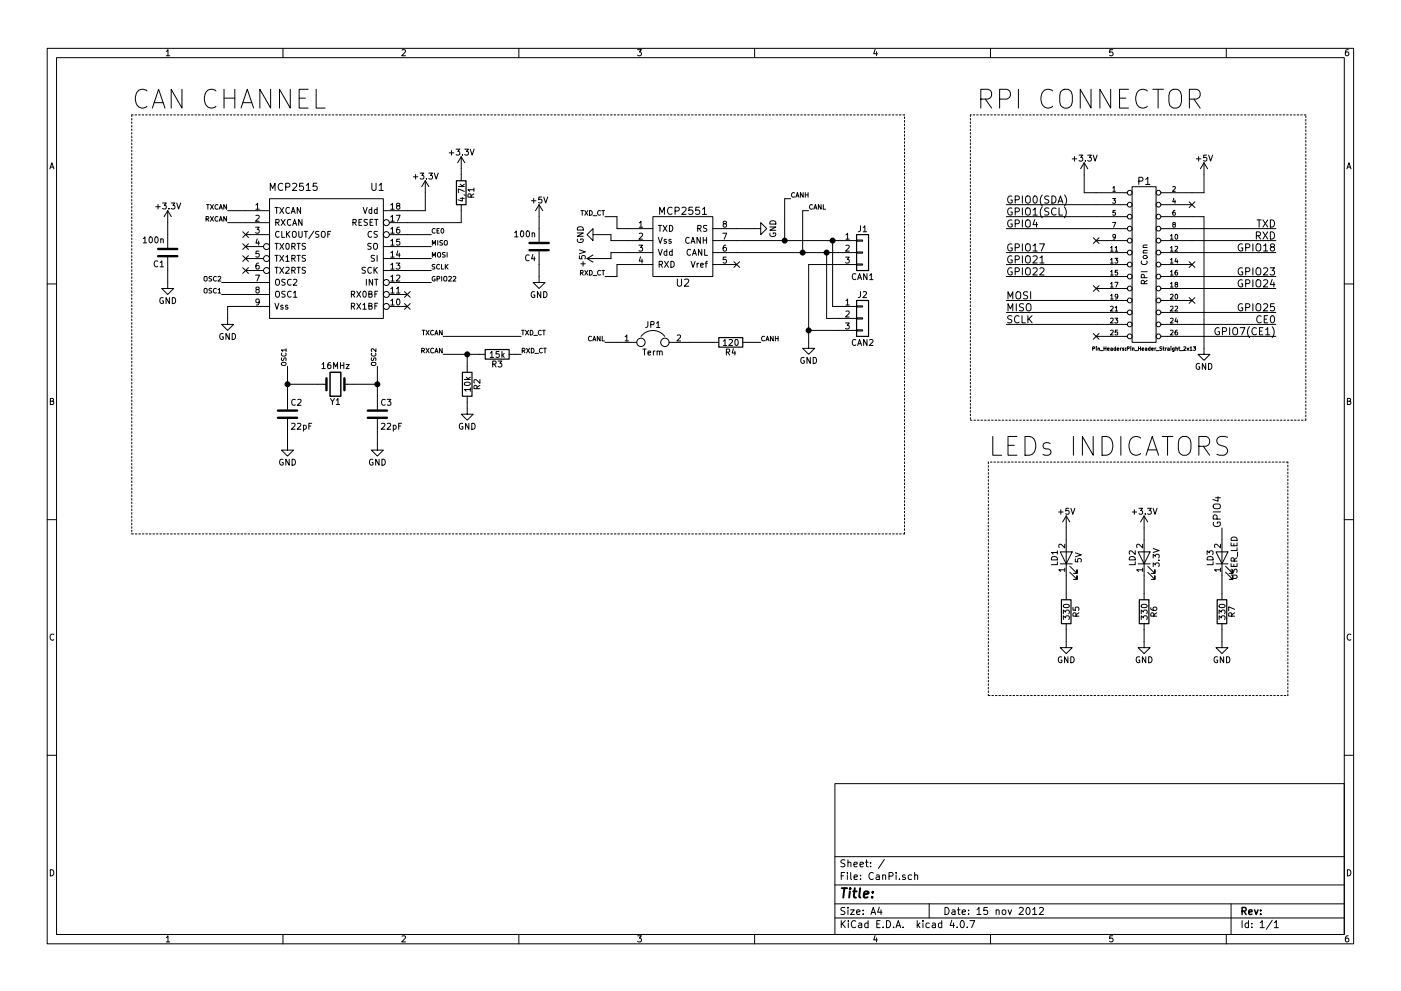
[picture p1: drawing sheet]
EESchema Schematic File Version 4
EELAYER 30 0
EELAYER END
$Descr A4 11693 8268
encoding utf-8
Sheet 1 1
Title ""
Date "15 nov 2012"
Rev ""
Comp ""
Comment1 ""
Comment2 ""
Comment3 ""
Comment4 ""
$EndDescr
$Comp
L CanPi-rescue:CONN_13X2-CanPi-rescue P1
U 1 1
P 9550 2200
F 0 "P1" H 9550 2900 60  0000 C CNN
F 1 "RPI Conn" V 9550 2200 50  0000 C CNN
F 2 "Pin_Headers:Pin_Header_Straight_2x13" H 9550 1500 30  0000 C CNN
F 3 "" H 9550 2200 60  0001 C CNN
	1    9550 2200
	1    0    0    -1  
$EndComp
$Comp
L power:+3.3V #PWR01
U 1 1
P 9050 1450
F 0 "#PWR01" H 9050 1300 50  0001 C CNN
F 1 "+3.3V" H 9050 1590 50  0000 C CNN
F 2 "" H 9050 1450 50  0000 C CNN
F 3 "" H 9050 1450 50  0000 C CNN
	1    9050 1450
	1    0    0    -1  
$EndComp
$Comp
L power:+5V #PWR02
U 1 1
P 10050 1450
F 0 "#PWR02" H 10050 1300 50  0001 C CNN
F 1 "+5V" H 10050 1590 50  0000 C CNN
F 2 "" H 10050 1450 50  0000 C CNN
F 3 "" H 10050 1450 50  0000 C CNN
	1    10050 1450
	1    0    0    -1  
$EndComp
NoConn ~ 9950 1700
Text Label 8400 1700 0    60   ~ 0
GPIO0(SDA)
Text Label 8400 1800 0    60   ~ 0
GPIO1(SCL)
Text Label 8400 1900 0    60   ~ 0
GPIO4
NoConn ~ 9150 2000
Text Label 8400 2100 0    60   ~ 0
GPIO17
Text Label 8400 2200 0    60   ~ 0
GPIO21
Text Label 8400 2300 0    60   ~ 0
GPIO22
NoConn ~ 9150 2400
Text Label 8400 2500 0    60   ~ 0
MOSI
Text Label 8400 2600 0    60   ~ 0
MISO
Text Label 8400 2700 0    60   ~ 0
SCLK
NoConn ~ 9150 2800
$Comp
L power:GND #PWR03
U 1 1
P 10050 2900
F 0 "#PWR03" H 10050 2650 50  0001 C CNN
F 1 "GND" H 10050 2750 50  0000 C CNN
F 2 "" H 10050 2900 50  0000 C CNN
F 3 "" H 10050 2900 50  0000 C CNN
	1    10050 2900
	1    0    0    -1  
$EndComp
Text Label 10650 1900 2    60   ~ 0
TXD
Text Label 10650 2000 2    60   ~ 0
RXD
Text Label 10650 2100 2    60   ~ 0
GPIO18
NoConn ~ 9950 2200
Text Label 10650 2300 2    60   ~ 0
GPIO23
Text Label 10650 2400 2    60   ~ 0
GPIO24
NoConn ~ 9950 2500
Text Label 10650 2600 2    60   ~ 0
GPIO25
Text Label 10650 2700 2    60   ~ 0
CE0
Text Label 10650 2800 2    60   ~ 0
GPIO7(CE1)
Text Notes 8150 900  0    157  ~ 0
RPI CONNECTOR
$Comp
L CanPi-rescue:MCP2515-CanPi-rescue U1
U 1 1
P 2750 2150
F 0 "U1" H 3150 2750 60  0000 C CNN
F 1 "MCP2515" H 2450 2750 60  0000 C CNN
F 2 "w_smd_dil:soic-18" H 2500 2950 60  0001 C CNN
F 3 "" H 2500 2950 60  0001 C CNN
	1    2750 2150
	1    0    0    -1  
$EndComp
$Comp
L device:C C2
U 1 1
P 2400 3450
F 0 "C2" H 2425 3550 50  0000 L CNN
F 1 "22pF" H 2425 3350 50  0000 L CNN
F 2 "w_smd_cap:c_0805" H 2438 3300 50  0001 C CNN
F 3 "" H 2400 3450 50  0001 C CNN
	1    2400 3450
	1    0    0    -1  
$EndComp
$Comp
L device:C C3
U 1 1
P 3150 3450
F 0 "C3" H 3175 3550 50  0000 L CNN
F 1 "22pF" H 3175 3350 50  0000 L CNN
F 2 "w_smd_cap:c_0805" H 3188 3300 50  0001 C CNN
F 3 "" H 3150 3450 50  0001 C CNN
	1    3150 3450
	1    0    0    -1  
$EndComp
$Comp
L device:Crystal Y1
U 1 1
P 2800 3200
F 0 "Y1" H 2800 3350 50  0000 C CNN
F 1 "16MHz" H 2800 3050 50  0000 C CNN
F 2 "w_crystal:crystal_hc-49%2fsmd" H 2800 3200 50  0001 C CNN
F 3 "" H 2800 3200 50  0001 C CNN
	1    2800 3200
	-1   0    0    1   
$EndComp
Text Label 1850 2350 2    39   ~ 0
OSC2
Text Label 1850 2450 2    39   ~ 0
OSC1
$Comp
L power:GND #PWR04
U 1 1
P 1900 2650
F 0 "#PWR04" H 1900 2400 50  0001 C CNN
F 1 "GND" H 1900 2500 50  0000 C CNN
F 2 "" H 1900 2650 50  0001 C CNN
F 3 "" H 1900 2650 50  0001 C CNN
	1    1900 2650
	1    0    0    -1  
$EndComp
$Comp
L power:GND #PWR05
U 1 1
P 2400 3700
F 0 "#PWR05" H 2400 3450 50  0001 C CNN
F 1 "GND" H 2400 3550 50  0000 C CNN
F 2 "" H 2400 3700 50  0001 C CNN
F 3 "" H 2400 3700 50  0001 C CNN
	1    2400 3700
	1    0    0    -1  
$EndComp
$Comp
L power:GND #PWR06
U 1 1
P 3150 3700
F 0 "#PWR06" H 3150 3450 50  0001 C CNN
F 1 "GND" H 3150 3550 50  0000 C CNN
F 2 "" H 3150 3700 50  0001 C CNN
F 3 "" H 3150 3700 50  0001 C CNN
	1    3150 3700
	1    0    0    -1  
$EndComp
NoConn ~ 2050 2050
NoConn ~ 2050 2150
NoConn ~ 2050 2250
Text Label 1900 1750 2    39   ~ 0
TXCAN
Text Label 1900 1850 2    39   ~ 0
RXCAN
Text Label 3600 1950 0    39   ~ 0
CE0
Text Label 3600 2050 0    39   ~ 0
MISO
Text Label 3600 2150 0    39   ~ 0
MOSI
Text Label 3600 2250 0    39   ~ 0
SCLK
Text Label 3600 2350 0    39   ~ 0
GPIO22
NoConn ~ 3400 2450
NoConn ~ 3400 2550
NoConn ~ 2050 1950
$Comp
L device:C C1
U 1 1
P 1400 2100
F 0 "C1" H 1425 2200 50  0000 L CNN
F 1 "100n" H 1425 2000 50  0000 L CNN
F 2 "w_smd_cap:c_0805" H 1438 1950 50  0001 C CNN
F 3 "" H 1400 2100 50  0001 C CNN
	1    1400 2100
	-1   0    0    1   
$EndComp
$Comp
L power:GND #PWR07
U 1 1
P 1400 2350
F 0 "#PWR07" H 1400 2100 50  0001 C CNN
F 1 "GND" H 1400 2200 50  0000 C CNN
F 2 "" H 1400 2350 50  0001 C CNN
F 3 "" H 1400 2350 50  0001 C CNN
	1    1400 2350
	1    0    0    -1  
$EndComp
Text Label 3150 3050 1    39   ~ 0
OSC2
Text Label 2400 3050 1    39   ~ 0
OSC1
$Comp
L CanPi-rescue:MCP2551-CanPi-rescue U2
U 1 1
P 5700 2050
F 0 "U2" H 5700 1750 60  0000 C CNN
F 1 "MCP2551" H 5700 2350 60  0000 C CNN
F 2 "w_smd_dil:so-8" H 5200 2550 60  0001 C CNN
F 3 "" H 5200 2550 60  0001 C CNN
	1    5700 2050
	1    0    0    -1  
$EndComp
Text Label 5050 1800 2    39   ~ 0
TXD_CT
Text Label 5050 2300 2    39   ~ 0
RXD_CT
$Comp
L power:GND #PWR08
U 1 1
P 5000 1950
F 0 "#PWR08" H 5000 1700 50  0001 C CNN
F 1 "GND" H 5000 1800 50  0000 C CNN
F 2 "" H 5000 1950 50  0001 C CNN
F 3 "" H 5000 1950 50  0001 C CNN
	1    5000 1950
	0    1    1    0   
$EndComp
$Comp
L power:+5V #PWR09
U 1 1
P 5000 2150
F 0 "#PWR09" H 5000 2000 50  0001 C CNN
F 1 "+5V" H 5000 2290 50  0000 C CNN
F 2 "" H 5000 2150 50  0001 C CNN
F 3 "" H 5000 2150 50  0001 C CNN
	1    5000 2150
	0    -1   -1   0   
$EndComp
NoConn ~ 6150 2200
$Comp
L device:C C4
U 1 1
P 4500 2050
F 0 "C4" H 4525 2150 50  0000 L CNN
F 1 "100n" H 4525 1950 50  0000 L CNN
F 2 "w_smd_cap:c_0805" H 4538 1900 50  0001 C CNN
F 3 "" H 4500 2050 50  0001 C CNN
	1    4500 2050
	-1   0    0    1   
$EndComp
$Comp
L power:+5V #PWR010
U 1 1
P 4500 1800
F 0 "#PWR010" H 4500 1650 50  0001 C CNN
F 1 "+5V" H 4500 1940 50  0000 C CNN
F 2 "" H 4500 1800 50  0001 C CNN
F 3 "" H 4500 1800 50  0001 C CNN
	1    4500 1800
	1    0    0    -1  
$EndComp
$Comp
L power:GND #PWR011
U 1 1
P 4500 2300
F 0 "#PWR011" H 4500 2050 50  0001 C CNN
F 1 "GND" H 4500 2150 50  0000 C CNN
F 2 "" H 4500 2300 50  0001 C CNN
F 3 "" H 4500 2300 50  0001 C CNN
	1    4500 2300
	1    0    0    -1  
$EndComp
$Comp
L CanPi-rescue:Conn_01x03-CanPi-rescue J1
U 1 1
P 7200 2100
F 0 "J1" H 7200 2300 50  0000 C CNN
F 1 "CAN1" H 7200 1900 50  0000 C CNN
F 2 "w_conn_mkds:mkds_1,5-3" H 7200 2100 50  0001 C CNN
F 3 "" H 7200 2100 50  0001 C CNN
	1    7200 2100
	1    0    0    -1  
$EndComp
$Comp
L power:GND #PWR012
U 1 1
P 6750 2850
F 0 "#PWR012" H 6750 2600 50  0001 C CNN
F 1 "GND" H 6750 2700 50  0000 C CNN
F 2 "" H 6750 2850 50  0001 C CNN
F 3 "" H 6750 2850 50  0001 C CNN
	1    6750 2850
	1    0    0    -1  
$EndComp
$Comp
L device:Jumper JP1
U 1 1
P 5450 2850
F 0 "JP1" H 5450 3000 50  0000 C CNN
F 1 "Term" H 5450 2770 50  0000 C CNN
F 2 "w_pin_strip:pin_strip_2" H 5450 2850 50  0001 C CNN
F 3 "" H 5450 2850 50  0001 C CNN
	1    5450 2850
	1    0    0    -1  
$EndComp
Text Label 6600 1650 0    39   ~ 0
CANH
Text Label 6750 1750 0    39   ~ 0
CANL
Text Label 6350 2850 0    39   ~ 0
CANH
Text Label 5050 2850 2    39   ~ 0
CANL
$Comp
L device:R R4
U 1 1
P 6100 2850
F 0 "R4" V 6180 2850 50  0000 C CNN
F 1 "120" V 6100 2850 50  0000 C CNN
F 2 "w_smd_resistors:r_0805" V 6030 2850 50  0001 C CNN
F 3 "" H 6100 2850 50  0001 C CNN
	1    6100 2850
	0    1    1    0   
$EndComp
$Comp
L power:+3.3V #PWR013
U 1 1
P 3550 1600
F 0 "#PWR013" H 3550 1450 50  0001 C CNN
F 1 "+3.3V" H 3550 1740 50  0000 C CNN
F 2 "" H 3550 1600 50  0000 C CNN
F 3 "" H 3550 1600 50  0000 C CNN
	1    3550 1600
	1    0    0    -1  
$EndComp
$Comp
L power:+3.3V #PWR014
U 1 1
P 1400 1850
F 0 "#PWR014" H 1400 1700 50  0001 C CNN
F 1 "+3.3V" H 1400 1990 50  0000 C CNN
F 2 "" H 1400 1850 50  0000 C CNN
F 3 "" H 1400 1850 50  0000 C CNN
	1    1400 1850
	1    0    0    -1  
$EndComp
Text Label 3700 2800 2    39   ~ 0
TXCAN
Text Label 3700 2950 2    39   ~ 0
RXCAN
Text Label 4350 2800 0    39   ~ 0
TXD_CT
Text Label 4350 2950 0    39   ~ 0
RXD_CT
$Comp
L device:R R3
U 1 1
P 4150 2950
F 0 "R3" V 4230 2950 50  0000 C CNN
F 1 "15k" V 4150 2950 50  0000 C CNN
F 2 "w_smd_resistors:r_0805" V 4080 2950 50  0001 C CNN
F 3 "" H 4150 2950 50  0001 C CNN
	1    4150 2950
	0    1    1    0   
$EndComp
$Comp
L device:R R2
U 1 1
P 3900 3200
F 0 "R2" V 3980 3200 50  0000 C CNN
F 1 "10k" V 3900 3200 50  0000 C CNN
F 2 "w_smd_resistors:r_0805" V 3830 3200 50  0001 C CNN
F 3 "" H 3900 3200 50  0001 C CNN
	1    3900 3200
	1    0    0    -1  
$EndComp
$Comp
L power:GND #PWR015
U 1 1
P 3900 3400
F 0 "#PWR015" H 3900 3150 50  0001 C CNN
F 1 "GND" H 3900 3250 50  0000 C CNN
F 2 "" H 3900 3400 50  0001 C CNN
F 3 "" H 3900 3400 50  0001 C CNN
	1    3900 3400
	1    0    0    -1  
$EndComp
Wire Wire Line
	9050 1450 9050 1600
Wire Wire Line
	9050 1600 9150 1600
Wire Wire Line
	10050 1450 10050 1600
Wire Wire Line
	10050 1600 9950 1600
Wire Wire Line
	9150 1700 8400 1700
Wire Wire Line
	9150 1800 8400 1800
Wire Wire Line
	9150 1900 8400 1900
Wire Wire Line
	9150 2100 8400 2100
Wire Wire Line
	9150 2200 8400 2200
Wire Wire Line
	9150 2300 8400 2300
Wire Wire Line
	9150 2500 8400 2500
Wire Wire Line
	9150 2600 8400 2600
Wire Wire Line
	9150 2700 8400 2700
Wire Wire Line
	10050 2900 10050 1800
Wire Wire Line
	10050 1800 9950 1800
Wire Wire Line
	9950 1900 10650 1900
Wire Wire Line
	9950 2000 10650 2000
Wire Wire Line
	9950 2100 10650 2100
Wire Wire Line
	9950 2300 10650 2300
Wire Wire Line
	9950 2400 10650 2400
Wire Wire Line
	9950 2600 10650 2600
Wire Wire Line
	9950 2700 10650 2700
Wire Wire Line
	9950 2800 10650 2800
Wire Notes Line
	8100 950  8100 3500
Wire Notes Line
	8100 3500 10900 3500
Wire Notes Line
	10900 3500 10900 950 
Wire Notes Line
	10900 950  8100 950 
Wire Wire Line
	2050 2350 1850 2350
Wire Wire Line
	2050 2450 1850 2450
Wire Wire Line
	2050 1750 1900 1750
Wire Wire Line
	2050 1850 1900 1850
Wire Wire Line
	3400 1950 3600 1950
Wire Wire Line
	3400 2050 3600 2050
Wire Wire Line
	3400 2150 3600 2150
Wire Wire Line
	3400 2250 3600 2250
Wire Wire Line
	3400 2350 3600 2350
Wire Wire Line
	2050 2550 1900 2550
Wire Wire Line
	1900 2550 1900 2650
Wire Wire Line
	3400 1750 3550 1750
Wire Wire Line
	3550 1750 3550 1600
Wire Wire Line
	1400 1850 1400 1950
Wire Wire Line
	1400 2250 1400 2350
Wire Wire Line
	2400 3050 2400 3200
Wire Wire Line
	2400 3200 2650 3200
Wire Wire Line
	2400 3600 2400 3700
Wire Wire Line
	2950 3200 3150 3200
Wire Wire Line
	3150 3050 3150 3200
Wire Wire Line
	3150 3600 3150 3700
Connection ~ 2400 3200
Connection ~ 3150 3200
Wire Wire Line
	5250 2000 5100 2000
Wire Wire Line
	5100 2000 5100 1950
Wire Wire Line
	5100 1950 5000 1950
Wire Wire Line
	5250 2100 5100 2100
Wire Wire Line
	5100 2100 5100 2150
Wire Wire Line
	5100 2150 5000 2150
Wire Wire Line
	5250 1900 5150 1900
Wire Wire Line
	5150 1900 5150 1800
Wire Wire Line
	5150 1800 5050 1800
Wire Wire Line
	5250 2200 5150 2200
Wire Wire Line
	5150 2200 5150 2300
Wire Wire Line
	5150 2300 5050 2300
Wire Wire Line
	6150 2000 6550 2000
Wire Wire Line
	6150 2100 6700 2100
Wire Wire Line
	4500 1800 4500 1900
Wire Wire Line
	4500 2200 4500 2300
Wire Wire Line
	6550 1650 6600 1650
Wire Wire Line
	6700 1750 6750 1750
Wire Wire Line
	5150 2850 5050 2850
Wire Wire Line
	5750 2850 5950 2850
Wire Wire Line
	6250 2850 6350 2850
Wire Wire Line
	3700 2800 4350 2800
Wire Wire Line
	3700 2950 3900 2950
Wire Wire Line
	3900 3400 3900 3350
Wire Wire Line
	3900 3050 3900 2950
Connection ~ 3900 2950
Wire Wire Line
	4350 2950 4300 2950
Wire Wire Line
	3400 1850 3850 1850
$Comp
L device:R R1
U 1 1
P 3850 1600
F 0 "R1" V 3930 1600 50  0000 C CNN
F 1 "4,7k" V 3850 1600 50  0000 C CNN
F 2 "w_smd_resistors:r_0805" V 3780 1600 50  0001 C CNN
F 3 "" H 3850 1600 50  0001 C CNN
	1    3850 1600
	1    0    0    -1  
$EndComp
Wire Wire Line
	3850 1850 3850 1750
$Comp
L power:+3.3V #PWR016
U 1 1
P 3850 1400
F 0 "#PWR016" H 3850 1250 50  0001 C CNN
F 1 "+3.3V" H 3850 1540 50  0000 C CNN
F 2 "" H 3850 1400 50  0000 C CNN
F 3 "" H 3850 1400 50  0000 C CNN
	1    3850 1400
	1    0    0    -1  
$EndComp
Wire Wire Line
	3850 1450 3850 1400
$Comp
L CanPi-rescue:Conn_01x03-CanPi-rescue J2
U 1 1
P 7200 2650
F 0 "J2" H 7200 2850 50  0000 C CNN
F 1 "CAN2" H 7200 2450 50  0000 C CNN
F 2 "w_conn_mkds:mkds_1,5-3" H 7200 2650 50  0001 C CNN
F 3 "" H 7200 2650 50  0001 C CNN
	1    7200 2650
	1    0    0    -1  
$EndComp
Wire Wire Line
	7000 2550 6950 2550
Wire Wire Line
	6950 2550 6950 2000
Connection ~ 6950 2000
Wire Wire Line
	6900 2100 6900 2650
Wire Wire Line
	6900 2650 7000 2650
Connection ~ 6900 2100
Wire Wire Line
	6750 2850 6750 2750
Wire Wire Line
	6750 2200 7000 2200
Wire Wire Line
	7000 2750 6750 2750
Connection ~ 6750 2750
Wire Notes Line
	1100 950  1100 4450
Wire Notes Line
	1100 4450 7550 4450
Wire Notes Line
	7550 4450 7550 950 
Wire Notes Line
	7550 950  1100 950 
Text Notes 1100 900  0    157  ~ 0
CAN CHANNEL
$Comp
L device:LED LD1
U 1 1
P 8900 4650
F 0 "LD1" H 8900 4750 50  0000 C CNN
F 1 "5V" H 8900 4550 50  0000 C CNN
F 2 "w_smd_leds:Led_PLCC2_3528" H 8900 4650 50  0001 C CNN
F 3 "" H 8900 4650 50  0001 C CNN
	1    8900 4650
	0    -1   -1   0   
$EndComp
$Comp
L device:R R5
U 1 1
P 8900 5100
F 0 "R5" V 8980 5100 50  0000 C CNN
F 1 "330" V 8900 5100 50  0000 C CNN
F 2 "w_smd_resistors:r_0805" V 8830 5100 50  0001 C CNN
F 3 "" H 8900 5100 50  0001 C CNN
	1    8900 5100
	1    0    0    -1  
$EndComp
$Comp
L power:GND #PWR017
U 1 1
P 8900 5350
F 0 "#PWR017" H 8900 5100 50  0001 C CNN
F 1 "GND" H 8900 5200 50  0000 C CNN
F 2 "" H 8900 5350 50  0001 C CNN
F 3 "" H 8900 5350 50  0001 C CNN
	1    8900 5350
	1    0    0    -1  
$EndComp
Wire Wire Line
	8900 4400 8900 4500
Wire Wire Line
	8900 4800 8900 4950
Wire Wire Line
	8900 5250 8900 5350
$Comp
L device:LED LD2
U 1 1
P 9550 4650
F 0 "LD2" H 9550 4750 50  0000 C CNN
F 1 "3.3V" H 9550 4550 50  0000 C CNN
F 2 "w_smd_leds:Led_PLCC2_3528" H 9550 4650 50  0001 C CNN
F 3 "" H 9550 4650 50  0001 C CNN
	1    9550 4650
	0    -1   -1   0   
$EndComp
$Comp
L device:R R6
U 1 1
P 9550 5100
F 0 "R6" V 9630 5100 50  0000 C CNN
F 1 "330" V 9550 5100 50  0000 C CNN
F 2 "w_smd_resistors:r_0805" V 9480 5100 50  0001 C CNN
F 3 "" H 9550 5100 50  0001 C CNN
	1    9550 5100
	1    0    0    -1  
$EndComp
$Comp
L power:GND #PWR018
U 1 1
P 9550 5350
F 0 "#PWR018" H 9550 5100 50  0001 C CNN
F 1 "GND" H 9550 5200 50  0000 C CNN
F 2 "" H 9550 5350 50  0001 C CNN
F 3 "" H 9550 5350 50  0001 C CNN
	1    9550 5350
	1    0    0    -1  
$EndComp
Wire Wire Line
	9550 4400 9550 4500
Wire Wire Line
	9550 4800 9550 4950
Wire Wire Line
	9550 5250 9550 5350
$Comp
L device:LED LD3
U 1 1
P 10200 4650
F 0 "LD3" H 10200 4750 50  0000 C CNN
F 1 "USER_LED" H 10200 4550 50  0000 C CNN
F 2 "w_smd_leds:Led_PLCC2_3528" H 10200 4650 50  0001 C CNN
F 3 "" H 10200 4650 50  0001 C CNN
	1    10200 4650
	0    -1   -1   0   
$EndComp
$Comp
L device:R R7
U 1 1
P 10200 5100
F 0 "R7" V 10280 5100 50  0000 C CNN
F 1 "330" V 10200 5100 50  0000 C CNN
F 2 "w_smd_resistors:r_0805" V 10130 5100 50  0001 C CNN
F 3 "" H 10200 5100 50  0001 C CNN
	1    10200 5100
	1    0    0    -1  
$EndComp
$Comp
L power:GND #PWR019
U 1 1
P 10200 5350
F 0 "#PWR019" H 10200 5100 50  0001 C CNN
F 1 "GND" H 10200 5200 50  0000 C CNN
F 2 "" H 10200 5350 50  0001 C CNN
F 3 "" H 10200 5350 50  0001 C CNN
	1    10200 5350
	1    0    0    -1  
$EndComp
Text Label 10200 4400 1    60   ~ 0
GPIO4
Wire Wire Line
	10200 4400 10200 4500
Wire Wire Line
	10200 4800 10200 4950
Wire Wire Line
	10200 5250 10200 5350
Wire Notes Line
	8250 3850 8250 5800
Wire Notes Line
	8250 5800 10750 5800
Wire Notes Line
	10750 5800 10750 3850
Wire Notes Line
	10750 3850 8250 3850
Text Notes 8250 3800 0    157  ~ 0
LEDs INDICATORS
$Comp
L power:GND #PWR020
U 1 1
P 6300 1900
F 0 "#PWR020" H 6300 1650 50  0001 C CNN
F 1 "GND" H 6300 1750 50  0000 C CNN
F 2 "" H 6300 1900 50  0001 C CNN
F 3 "" H 6300 1900 50  0001 C CNN
	1    6300 1900
	0    -1   -1   0   
$EndComp
Wire Wire Line
	6700 1750 6700 2100
Connection ~ 6700 2100
Wire Wire Line
	6550 1650 6550 2000
Connection ~ 6550 2000
Wire Wire Line
	6150 1900 6300 1900
$Comp
L power:+3.3V #PWR021
U 1 1
P 9550 4400
F 0 "#PWR021" H 9550 4250 50  0001 C CNN
F 1 "+3.3V" H 9550 4540 50  0000 C CNN
F 2 "" H 9550 4400 50  0000 C CNN
F 3 "" H 9550 4400 50  0000 C CNN
	1    9550 4400
	1    0    0    -1  
$EndComp
$Comp
L power:+5V #PWR022
U 1 1
P 8900 4400
F 0 "#PWR022" H 8900 4250 50  0001 C CNN
F 1 "+5V" H 8900 4540 50  0000 C CNN
F 2 "" H 8900 4400 50  0001 C CNN
F 3 "" H 8900 4400 50  0001 C CNN
	1    8900 4400
	1    0    0    -1  
$EndComp
Wire Wire Line
	2400 3200 2400 3300
Wire Wire Line
	3150 3200 3150 3300
Wire Wire Line
	3900 2950 4000 2950
Wire Wire Line
	6950 2000 7000 2000
Wire Wire Line
	6900 2100 7000 2100
Wire Wire Line
	6750 2750 6750 2200
Wire Wire Line
	6700 2100 6900 2100
Wire Wire Line
	6550 2000 6950 2000
$EndSCHEMATC
